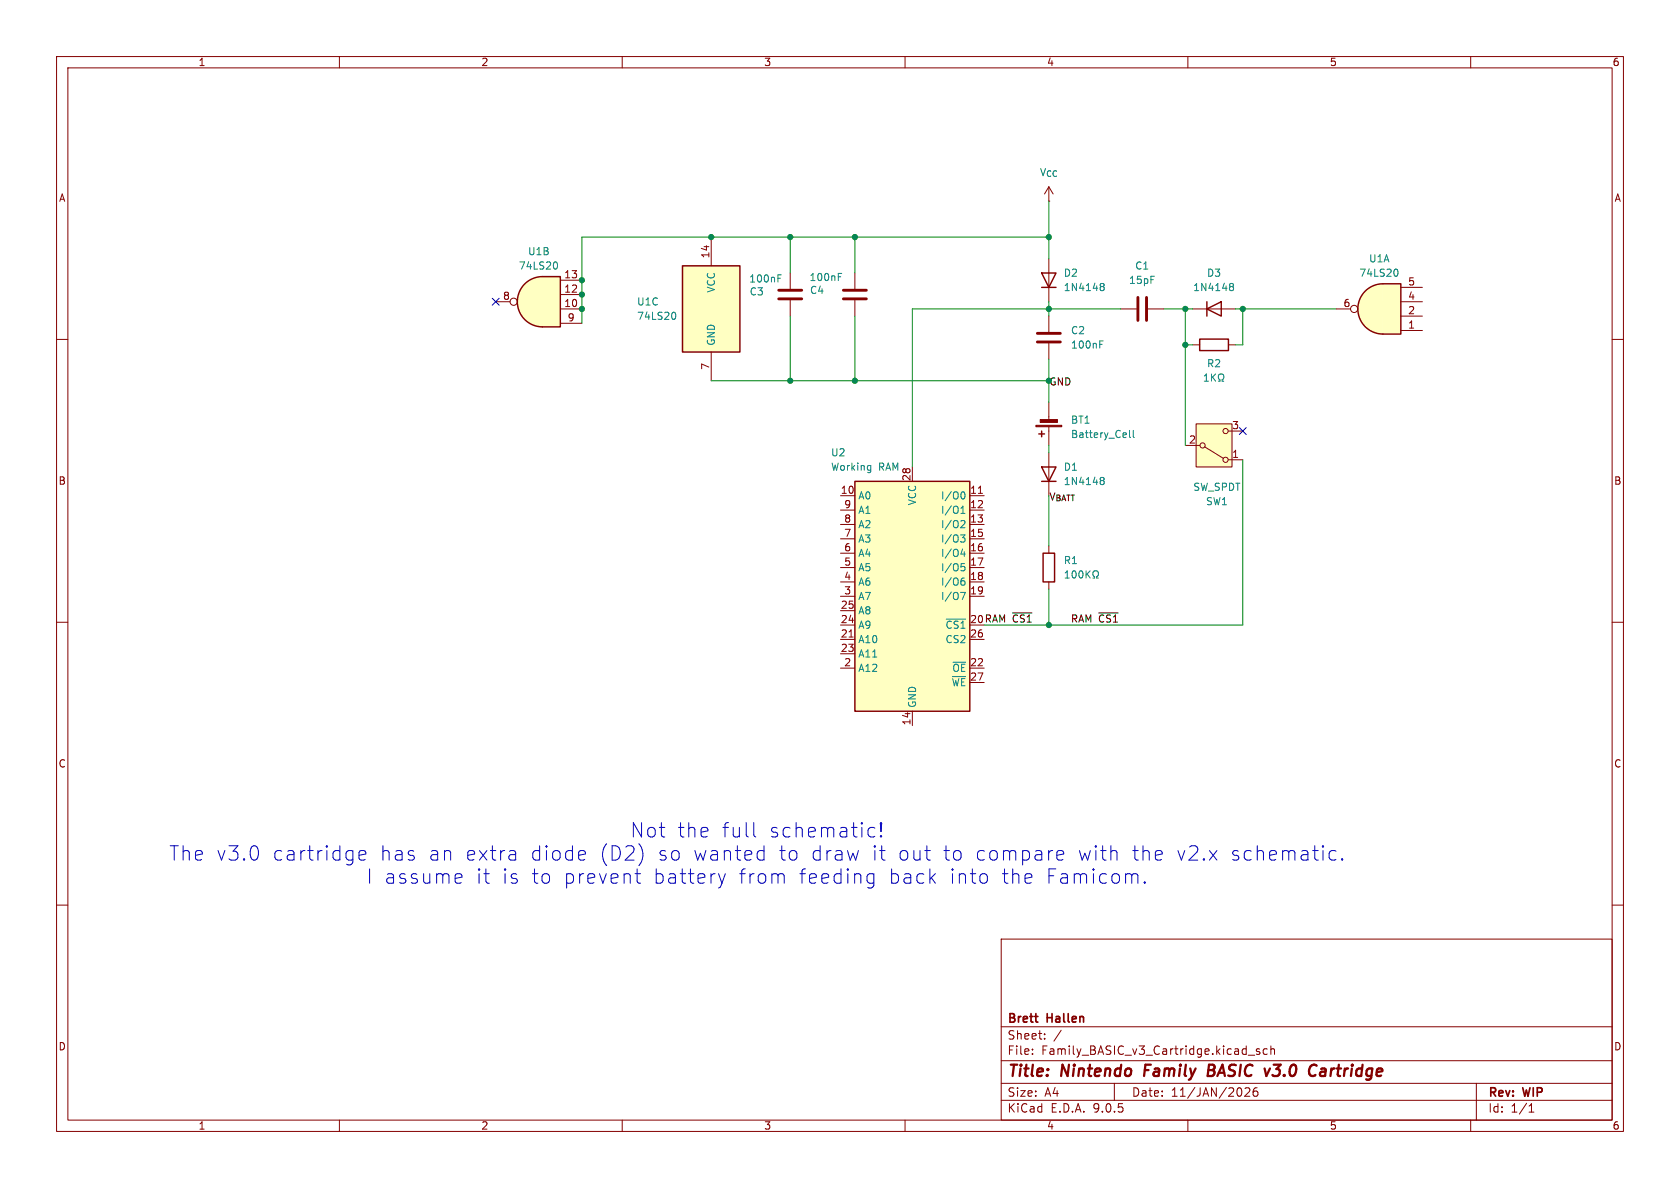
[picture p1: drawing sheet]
(kicad_sch
 (version 20250114)
 (generator "eeschema")
 (generator_version "9.0")
 (paper "A4")
 (title_block
  (title "Nintendo Family BASIC v3.0 Cartridge")
  (date "11/JAN/2026")
  (rev "WIP")
  (company "Brett Hallen"))
 (lib_symbols
  (symbol "74xx:74LS20"
   (pin_names
    (offset 1.016)) (exclude_from_sim no) (in_bom yes) (on_board yes)
   (property "Reference" "U" (at 0 1.27 0) (effects (font (size 1.27 1.27))))
   (property "Value" "74LS20" (at 0 -1.27 0) (effects (font (size 1.27 1.27))))
   (property "Footprint" "" (at 0 0 0) (effects (font (size 1.27 1.27)) (hide yes)))
   (property "Datasheet" "http://www.ti.com/lit/gpn/sn74LS20" (at 0 0 0) (effects (font (size 1.27 1.27)) (hide yes)))
   (property "Description" "Dual 4-input NAND" (at 0 0 0) (effects (font (size 1.27 1.27)) (hide yes)))
   (property "ki_locked" "" (at 0 0 0) (effects (font (size 1.27 1.27))))
   (symbol "74LS20_1_1"
    (arc (start -0.635 4.445) (mid 3.7907 0) (end -0.635 -4.445) (stroke (width 0.254) (type default)) (fill (type background)))
    (polyline (pts (xy -0.635 4.445) (xy -3.81 4.445) (xy -3.81 -4.445) (xy -0.635 -4.445)) (stroke (width 0.254) (type default)) (fill (type background)))
    (pin input line (at -7.62 3.81 0) (length 3.81) (name "~" (effects (font (size 1.27 1.27)))) (number "1" (effects (font (size 1.27 1.27)))))
    (pin input line (at -7.62 1.27 0) (length 3.81) (name "~" (effects (font (size 1.27 1.27)))) (number "2" (effects (font (size 1.27 1.27)))))
    (pin input line (at -7.62 -1.27 0) (length 3.81) (name "~" (effects (font (size 1.27 1.27)))) (number "4" (effects (font (size 1.27 1.27)))))
    (pin input line (at -7.62 -3.81 0) (length 3.81) (name "~" (effects (font (size 1.27 1.27)))) (number "5" (effects (font (size 1.27 1.27)))))
    (pin output inverted (at 7.62 0 180) (length 3.81) (name "~" (effects (font (size 1.27 1.27)))) (number "6" (effects (font (size 1.27 1.27))))))
   (symbol "74LS20_1_2"
    (arc (start -3.81 4.445) (mid -2.5908 0) (end -3.81 -4.445) (stroke (width 0.254) (type default)) (fill (type none)))
    (polyline (pts (xy -3.81 4.445) (xy -0.635 4.445)) (stroke (width 0.254) (type default)) (fill (type background)))
    (polyline (pts (xy -3.81 -4.445) (xy -0.635 -4.445)) (stroke (width 0.254) (type default)) (fill (type background)))
    (arc (start -0.6096 4.445) (mid 2.2198 2.8385) (end 3.81 0) (stroke (width 0.254) (type default)) (fill (type background)))
    (arc (start 3.81 0) (mid 2.224 -2.8428) (end -0.6096 -4.445) (stroke (width 0.254) (type default)) (fill (type background)))
    (polyline (pts (xy -0.635 4.445) (xy -3.81 4.445) (xy -3.81 4.445) (xy -3.6322 4.0894) (xy -3.0988 2.921) (xy -2.7686 1.6764) (xy -2.6162 0.4318) (xy -2.6416 -0.8636) (xy -2.8702 -2.1082) (xy -3.2512 -3.3274) (xy -3.81 -4.445) (xy -3.81 -4.445) (xy -0.635 -4.445)) (stroke (width -25.4) (type default)) (fill (type background)))
    (pin input inverted (at -7.62 3.81 0) (length 3.81) (name "~" (effects (font (size 1.27 1.27)))) (number "1" (effects (font (size 1.27 1.27)))))
    (pin input inverted (at -7.62 1.27 0) (length 4.826) (name "~" (effects (font (size 1.27 1.27)))) (number "2" (effects (font (size 1.27 1.27)))))
    (pin input inverted (at -7.62 -1.27 0) (length 4.826) (name "~" (effects (font (size 1.27 1.27)))) (number "4" (effects (font (size 1.27 1.27)))))
    (pin input inverted (at -7.62 -3.81 0) (length 3.81) (name "~" (effects (font (size 1.27 1.27)))) (number "5" (effects (font (size 1.27 1.27)))))
    (pin output line (at 7.62 0 180) (length 3.81) (name "~" (effects (font (size 1.27 1.27)))) (number "6" (effects (font (size 1.27 1.27))))))
   (symbol "74LS20_2_1"
    (arc (start -0.635 4.445) (mid 3.7907 0) (end -0.635 -4.445) (stroke (width 0.254) (type default)) (fill (type background)))
    (polyline (pts (xy -0.635 4.445) (xy -3.81 4.445) (xy -3.81 -4.445) (xy -0.635 -4.445)) (stroke (width 0.254) (type default)) (fill (type background)))
    (pin input line (at -7.62 3.81 0) (length 3.81) (name "~" (effects (font (size 1.27 1.27)))) (number "9" (effects (font (size 1.27 1.27)))))
    (pin input line (at -7.62 1.27 0) (length 3.81) (name "~" (effects (font (size 1.27 1.27)))) (number "10" (effects (font (size 1.27 1.27)))))
    (pin input line (at -7.62 -1.27 0) (length 3.81) (name "~" (effects (font (size 1.27 1.27)))) (number "12" (effects (font (size 1.27 1.27)))))
    (pin input line (at -7.62 -3.81 0) (length 3.81) (name "~" (effects (font (size 1.27 1.27)))) (number "13" (effects (font (size 1.27 1.27)))))
    (pin output inverted (at 7.62 0 180) (length 3.81) (name "~" (effects (font (size 1.27 1.27)))) (number "8" (effects (font (size 1.27 1.27))))))
   (symbol "74LS20_2_2"
    (arc (start -3.81 4.445) (mid -2.5908 0) (end -3.81 -4.445) (stroke (width 0.254) (type default)) (fill (type none)))
    (polyline (pts (xy -3.81 4.445) (xy -0.635 4.445)) (stroke (width 0.254) (type default)) (fill (type background)))
    (polyline (pts (xy -3.81 -4.445) (xy -0.635 -4.445)) (stroke (width 0.254) (type default)) (fill (type background)))
    (arc (start -0.6096 4.445) (mid 2.2198 2.8385) (end 3.81 0) (stroke (width 0.254) (type default)) (fill (type background)))
    (arc (start 3.81 0) (mid 2.224 -2.8428) (end -0.6096 -4.445) (stroke (width 0.254) (type default)) (fill (type background)))
    (polyline (pts (xy -0.635 4.445) (xy -3.81 4.445) (xy -3.81 4.445) (xy -3.6322 4.0894) (xy -3.0988 2.921) (xy -2.7686 1.6764) (xy -2.6162 0.4318) (xy -2.6416 -0.8636) (xy -2.8702 -2.1082) (xy -3.2512 -3.3274) (xy -3.81 -4.445) (xy -3.81 -4.445) (xy -0.635 -4.445)) (stroke (width -25.4) (type default)) (fill (type background)))
    (pin input inverted (at -7.62 3.81 0) (length 3.81) (name "~" (effects (font (size 1.27 1.27)))) (number "9" (effects (font (size 1.27 1.27)))))
    (pin input inverted (at -7.62 1.27 0) (length 4.826) (name "~" (effects (font (size 1.27 1.27)))) (number "10" (effects (font (size 1.27 1.27)))))
    (pin input inverted (at -7.62 -1.27 0) (length 4.826) (name "~" (effects (font (size 1.27 1.27)))) (number "12" (effects (font (size 1.27 1.27)))))
    (pin input inverted (at -7.62 -3.81 0) (length 3.81) (name "~" (effects (font (size 1.27 1.27)))) (number "13" (effects (font (size 1.27 1.27)))))
    (pin output line (at 7.62 0 180) (length 3.81) (name "~" (effects (font (size 1.27 1.27)))) (number "8" (effects (font (size 1.27 1.27))))))
   (symbol "74LS20_3_0"
    (pin power_in line (at 0 12.7 270) (length 5.08) (name "VCC" (effects (font (size 1.27 1.27)))) (number "14" (effects (font (size 1.27 1.27)))))
    (pin power_in line (at 0 -12.7 90) (length 5.08) (name "GND" (effects (font (size 1.27 1.27)))) (number "7" (effects (font (size 1.27 1.27))))))
   (symbol "74LS20_3_1"
    (rectangle (start -5.08 7.62) (end 5.08 -7.62) (stroke (width 0.254) (type default)) (fill (type background))))
   (embedded_fonts no))
  (symbol "Device:Battery_Cell"
   (pin_numbers (hide yes))
   (pin_names
    (offset 0) (hide yes)) (exclude_from_sim no) (in_bom yes) (on_board yes)
   (property "Reference" "BT" (at 2.54 2.54 0) (effects (font (size 1.27 1.27)) (justify left)))
   (property "Value" "Battery_Cell" (at 2.54 0 0) (effects (font (size 1.27 1.27)) (justify left)))
   (property "Footprint" "" (at 0 1.524 90) (effects (font (size 1.27 1.27)) (hide yes)))
   (property "Datasheet" "~" (at 0 1.524 90) (effects (font (size 1.27 1.27)) (hide yes)))
   (property "Description" "Single-cell battery" (at 0 0 0) (effects (font (size 1.27 1.27)) (hide yes)))
   (symbol "Battery_Cell_0_1"
    (rectangle (start -2.286 1.778) (end 2.286 1.524) (stroke (width 0) (type default)) (fill (type outline)))
    (rectangle (start -1.524 1.016) (end 1.524 0.508) (stroke (width 0) (type default)) (fill (type outline)))
    (polyline (pts (xy 0 1.778) (xy 0 2.54)) (stroke (width 0) (type default)) (fill (type none)))
    (polyline (pts (xy 0 0.762) (xy 0 0)) (stroke (width 0) (type default)) (fill (type none)))
    (polyline (pts (xy 0.762 3.048) (xy 1.778 3.048)) (stroke (width 0.254) (type default)) (fill (type none)))
    (polyline (pts (xy 1.27 3.556) (xy 1.27 2.54)) (stroke (width 0.254) (type default)) (fill (type none))))
   (symbol "Battery_Cell_1_1"
    (pin passive line (at 0 5.08 270) (length 2.54) (name "+" (effects (font (size 1.27 1.27)))) (number "1" (effects (font (size 1.27 1.27)))))
    (pin passive line (at 0 -2.54 90) (length 2.54) (name "-" (effects (font (size 1.27 1.27)))) (number "2" (effects (font (size 1.27 1.27))))))
   (embedded_fonts no))
  (symbol "Device:C"
   (pin_numbers (hide yes))
   (pin_names
    (offset 0.254)) (exclude_from_sim no) (in_bom yes) (on_board yes)
   (property "Reference" "C" (at 0.635 2.54 0) (effects (font (size 1.27 1.27)) (justify left)))
   (property "Value" "C" (at 0.635 -2.54 0) (effects (font (size 1.27 1.27)) (justify left)))
   (property "Footprint" "" (at 0.9652 -3.81 0) (effects (font (size 1.27 1.27)) (hide yes)))
   (property "Datasheet" "~" (at 0 0 0) (effects (font (size 1.27 1.27)) (hide yes)))
   (property "Description" "Unpolarized capacitor" (at 0 0 0) (effects (font (size 1.27 1.27)) (hide yes)))
   (symbol "C_0_1"
    (polyline (pts (xy -2.032 0.762) (xy 2.032 0.762)) (stroke (width 0.508) (type default)) (fill (type none)))
    (polyline (pts (xy -2.032 -0.762) (xy 2.032 -0.762)) (stroke (width 0.508) (type default)) (fill (type none))))
   (symbol "C_1_1"
    (pin passive line (at 0 3.81 270) (length 2.794) (name "~" (effects (font (size 1.27 1.27)))) (number "1" (effects (font (size 1.27 1.27)))))
    (pin passive line (at 0 -3.81 90) (length 2.794) (name "~" (effects (font (size 1.27 1.27)))) (number "2" (effects (font (size 1.27 1.27))))))
   (embedded_fonts no))
  (symbol "Device:D"
   (pin_numbers (hide yes))
   (pin_names
    (offset 1.016) (hide yes)) (exclude_from_sim no) (in_bom yes) (on_board yes)
   (property "Reference" "D" (at 0 2.54 0) (effects (font (size 1.27 1.27))))
   (property "Value" "D" (at 0 -2.54 0) (effects (font (size 1.27 1.27))))
   (property "Footprint" "" (at 0 0 0) (effects (font (size 1.27 1.27)) (hide yes)))
   (property "Datasheet" "~" (at 0 0 0) (effects (font (size 1.27 1.27)) (hide yes)))
   (property "Description" "Diode" (at 0 0 0) (effects (font (size 1.27 1.27)) (hide yes)))
   (property "Sim.Device" "D" (at 0 0 0) (effects (font (size 1.27 1.27)) (hide yes)))
   (property "Sim.Pins" "1=K 2=A" (at 0 0 0) (effects (font (size 1.27 1.27)) (hide yes)))
   (symbol "D_0_1"
    (polyline (pts (xy -1.27 1.27) (xy -1.27 -1.27)) (stroke (width 0.254) (type default)) (fill (type none)))
    (polyline (pts (xy 1.27 1.27) (xy 1.27 -1.27) (xy -1.27 0) (xy 1.27 1.27)) (stroke (width 0.254) (type default)) (fill (type none)))
    (polyline (pts (xy 1.27 0) (xy -1.27 0)) (stroke (width 0) (type default)) (fill (type none))))
   (symbol "D_1_1"
    (pin passive line (at -3.81 0 0) (length 2.54) (name "K" (effects (font (size 1.27 1.27)))) (number "1" (effects (font (size 1.27 1.27)))))
    (pin passive line (at 3.81 0 180) (length 2.54) (name "A" (effects (font (size 1.27 1.27)))) (number "2" (effects (font (size 1.27 1.27))))))
   (embedded_fonts no))
  (symbol "Device:R"
   (pin_numbers (hide yes))
   (pin_names
    (offset 0)) (exclude_from_sim no) (in_bom yes) (on_board yes)
   (property "Reference" "R" (at 2.032 0 90) (effects (font (size 1.27 1.27))))
   (property "Value" "R" (at 0 0 90) (effects (font (size 1.27 1.27))))
   (property "Footprint" "" (at -1.778 0 90) (effects (font (size 1.27 1.27)) (hide yes)))
   (property "Datasheet" "~" (at 0 0 0) (effects (font (size 1.27 1.27)) (hide yes)))
   (property "Description" "Resistor" (at 0 0 0) (effects (font (size 1.27 1.27)) (hide yes)))
   (symbol "R_0_1"
    (rectangle (start -1.016 -2.54) (end 1.016 2.54) (stroke (width 0.254) (type default)) (fill (type none))))
   (symbol "R_1_1"
    (pin passive line (at 0 3.81 270) (length 1.27) (name "~" (effects (font (size 1.27 1.27)))) (number "1" (effects (font (size 1.27 1.27)))))
    (pin passive line (at 0 -3.81 90) (length 1.27) (name "~" (effects (font (size 1.27 1.27)))) (number "2" (effects (font (size 1.27 1.27))))))
   (embedded_fonts no))
  (symbol "Memory_RAM:HY6264AxP" (exclude_from_sim no) (in_bom yes) (on_board yes)
   (property "Reference" "U" (at -10.16 20.955 0) (effects (font (size 1.27 1.27)) (justify left bottom)))
   (property "Value" "HY6264AxP" (at 2.54 20.955 0) (effects (font (size 1.27 1.27)) (justify left bottom)))
   (property "Footprint" "Package_DIP:DIP-28_W15.24mm" (at 0 -2.54 0) (effects (font (size 1.27 1.27)) (hide yes)))
   (property "Datasheet" "https://www.farnell.com/datasheets/2159.pdf" (at 0 -2.54 0) (effects (font (size 1.27 1.27)) (hide yes)))
   (property "Description" "Not in Production, 8Kx8 bit Static RAM, 70/85/100/120/150ns, DIP-28" (at 0 0 0) (effects (font (size 1.27 1.27)) (hide yes)))
   (symbol "HY6264AxP_0_0"
    (pin power_in line (at 0 22.86 270) (length 2.54) (name "VCC" (effects (font (size 1.27 1.27)))) (number "28" (effects (font (size 1.27 1.27)))))
    (pin power_in line (at 0 -22.86 90) (length 2.54) (name "GND" (effects (font (size 1.27 1.27)))) (number "14" (effects (font (size 1.27 1.27))))))
   (symbol "HY6264AxP_0_1"
    (rectangle (start -10.16 20.32) (end 10.16 -20.32) (stroke (width 0.254) (type default)) (fill (type background))))
   (symbol "HY6264AxP_1_1"
    (pin input line (at -12.7 17.78 0) (length 2.54) (name "A0" (effects (font (size 1.27 1.27)))) (number "10" (effects (font (size 1.27 1.27)))))
    (pin input line (at -12.7 15.24 0) (length 2.54) (name "A1" (effects (font (size 1.27 1.27)))) (number "9" (effects (font (size 1.27 1.27)))))
    (pin input line (at -12.7 12.7 0) (length 2.54) (name "A2" (effects (font (size 1.27 1.27)))) (number "8" (effects (font (size 1.27 1.27)))))
    (pin input line (at -12.7 10.16 0) (length 2.54) (name "A3" (effects (font (size 1.27 1.27)))) (number "7" (effects (font (size 1.27 1.27)))))
    (pin input line (at -12.7 7.62 0) (length 2.54) (name "A4" (effects (font (size 1.27 1.27)))) (number "6" (effects (font (size 1.27 1.27)))))
    (pin input line (at -12.7 5.08 0) (length 2.54) (name "A5" (effects (font (size 1.27 1.27)))) (number "5" (effects (font (size 1.27 1.27)))))
    (pin input line (at -12.7 2.54 0) (length 2.54) (name "A6" (effects (font (size 1.27 1.27)))) (number "4" (effects (font (size 1.27 1.27)))))
    (pin input line (at -12.7 0 0) (length 2.54) (name "A7" (effects (font (size 1.27 1.27)))) (number "3" (effects (font (size 1.27 1.27)))))
    (pin input line (at -12.7 -2.54 0) (length 2.54) (name "A8" (effects (font (size 1.27 1.27)))) (number "25" (effects (font (size 1.27 1.27)))))
    (pin input line (at -12.7 -5.08 0) (length 2.54) (name "A9" (effects (font (size 1.27 1.27)))) (number "24" (effects (font (size 1.27 1.27)))))
    (pin input line (at -12.7 -7.62 0) (length 2.54) (name "A10" (effects (font (size 1.27 1.27)))) (number "21" (effects (font (size 1.27 1.27)))))
    (pin input line (at -12.7 -10.16 0) (length 2.54) (name "A11" (effects (font (size 1.27 1.27)))) (number "23" (effects (font (size 1.27 1.27)))))
    (pin input line (at -12.7 -12.7 0) (length 2.54) (name "A12" (effects (font (size 1.27 1.27)))) (number "2" (effects (font (size 1.27 1.27)))))
    (pin no_connect line (at 0 0 0) (length 2.54) (hide yes) (name "NC" (effects (font (size 1.27 1.27)))) (number "1" (effects (font (size 1.27 1.27)))))
    (pin tri_state line (at 12.7 17.78 180) (length 2.54) (name "I/O0" (effects (font (size 1.27 1.27)))) (number "11" (effects (font (size 1.27 1.27)))))
    (pin tri_state line (at 12.7 15.24 180) (length 2.54) (name "I/O1" (effects (font (size 1.27 1.27)))) (number "12" (effects (font (size 1.27 1.27)))))
    (pin tri_state line (at 12.7 12.7 180) (length 2.54) (name "I/O2" (effects (font (size 1.27 1.27)))) (number "13" (effects (font (size 1.27 1.27)))))
    (pin tri_state line (at 12.7 10.16 180) (length 2.54) (name "I/O3" (effects (font (size 1.27 1.27)))) (number "15" (effects (font (size 1.27 1.27)))))
    (pin tri_state line (at 12.7 7.62 180) (length 2.54) (name "I/O4" (effects (font (size 1.27 1.27)))) (number "16" (effects (font (size 1.27 1.27)))))
    (pin tri_state line (at 12.7 5.08 180) (length 2.54) (name "I/O5" (effects (font (size 1.27 1.27)))) (number "17" (effects (font (size 1.27 1.27)))))
    (pin tri_state line (at 12.7 2.54 180) (length 2.54) (name "I/O6" (effects (font (size 1.27 1.27)))) (number "18" (effects (font (size 1.27 1.27)))))
    (pin tri_state line (at 12.7 0 180) (length 2.54) (name "I/O7" (effects (font (size 1.27 1.27)))) (number "19" (effects (font (size 1.27 1.27)))))
    (pin input line (at 12.7 -5.08 180) (length 2.54) (name "~{CS1}" (effects (font (size 1.27 1.27)))) (number "20" (effects (font (size 1.27 1.27)))))
    (pin input line (at 12.7 -7.62 180) (length 2.54) (name "CS2" (effects (font (size 1.27 1.27)))) (number "26" (effects (font (size 1.27 1.27)))))
    (pin input line (at 12.7 -12.7 180) (length 2.54) (name "~{OE}" (effects (font (size 1.27 1.27)))) (number "22" (effects (font (size 1.27 1.27)))))
    (pin input line (at 12.7 -15.24 180) (length 2.54) (name "~{WE}" (effects (font (size 1.27 1.27)))) (number "27" (effects (font (size 1.27 1.27))))))
   (embedded_fonts no))
  (symbol "Switch:SW_SPDT"
   (pin_names
    (offset 0) (hide yes)) (exclude_from_sim no) (in_bom yes) (on_board yes)
   (property "Reference" "SW" (at 0 5.08 0) (effects (font (size 1.27 1.27))))
   (property "Value" "SW_SPDT" (at 0 -5.08 0) (effects (font (size 1.27 1.27))))
   (property "Footprint" "" (at 0 0 0) (effects (font (size 1.27 1.27)) (hide yes)))
   (property "Datasheet" "~" (at 0 -7.62 0) (effects (font (size 1.27 1.27)) (hide yes)))
   (property "Description" "Switch, single pole double throw" (at 0 0 0) (effects (font (size 1.27 1.27)) (hide yes)))
   (symbol "SW_SPDT_0_1"
    (circle (center -2.032 0) (radius 0.4572) (stroke (width 0) (type default)) (fill (type none)))
    (polyline (pts (xy -1.651 0.254) (xy 1.651 2.286)) (stroke (width 0) (type default)) (fill (type none)))
    (circle (center 2.032 2.54) (radius 0.4572) (stroke (width 0) (type default)) (fill (type none)))
    (circle (center 2.032 -2.54) (radius 0.4572) (stroke (width 0) (type default)) (fill (type none))))
   (symbol "SW_SPDT_1_1"
    (rectangle (start -3.175 3.81) (end 3.175 -3.81) (stroke (width 0) (type default)) (fill (type background)))
    (pin passive line (at -5.08 0 0) (length 2.54) (name "B" (effects (font (size 1.27 1.27)))) (number "2" (effects (font (size 1.27 1.27)))))
    (pin passive line (at 5.08 2.54 180) (length 2.54) (name "A" (effects (font (size 1.27 1.27)))) (number "1" (effects (font (size 1.27 1.27)))))
    (pin passive line (at 5.08 -2.54 180) (length 2.54) (name "C" (effects (font (size 1.27 1.27)))) (number "3" (effects (font (size 1.27 1.27))))))
   (embedded_fonts no))
  (symbol "power:VCC"
   (power)
   (pin_numbers (hide yes))
   (pin_names
    (offset 0) (hide yes)) (exclude_from_sim no) (in_bom yes) (on_board yes)
   (property "Reference" "#PWR" (at 0 -3.81 0) (effects (font (size 1.27 1.27)) (hide yes)))
   (property "Value" "VCC" (at 0 3.556 0) (effects (font (size 1.27 1.27))))
   (property "Footprint" "" (at 0 0 0) (effects (font (size 1.27 1.27)) (hide yes)))
   (property "Datasheet" "" (at 0 0 0) (effects (font (size 1.27 1.27)) (hide yes)))
   (property "Description" "Power symbol creates a global label with name \"VCC\"" (at 0 0 0) (effects (font (size 1.27 1.27)) (hide yes)))
   (symbol "VCC_0_1"
    (polyline (pts (xy -0.762 1.27) (xy 0 2.54)) (stroke (width 0) (type default)) (fill (type none)))
    (polyline (pts (xy 0 2.54) (xy 0.762 1.27)) (stroke (width 0) (type default)) (fill (type none)))
    (polyline (pts (xy 0 0) (xy 0 2.54)) (stroke (width 0) (type default)) (fill (type none))))
   (symbol "VCC_1_1"
    (pin power_in line (at 0 0 90) (length 0) (name "~" (effects (font (size 1.27 1.27)))) (number "1" (effects (font (size 1.27 1.27))))))
   (embedded_fonts no)))
 (text "Not the full schematic!\nThe v3.0 cartridge has an extra diode (D2) so wanted to draw it out to compare with the v2.x schematic.\nI assume it is to prevent battery from feeding back into the Famicom."
  (exclude_from_sim no)
  (at 133.858 151.13 0)
  (effects (font (size 2.54 2.54))))
 (junction
  (at 102.87 49.53)
  (diameter 0)
  (color 0 0 0 0))
 (junction
  (at 185.42 41.91)
  (diameter 0)
  (color 0 0 0 0))
 (junction
  (at 185.42 67.31)
  (diameter 0)
  (color 0 0 0 0))
 (junction
  (at 139.7 67.31)
  (diameter 0)
  (color 0 0 0 0))
 (junction
  (at 209.55 60.96)
  (diameter 0)
  (color 0 0 0 0))
 (junction
  (at 185.42 110.49)
  (diameter 0)
  (color 0 0 0 0))
 (junction
  (at 209.55 54.61)
  (diameter 0)
  (color 0 0 0 0))
 (junction
  (at 151.13 67.31)
  (diameter 0)
  (color 0 0 0 0))
 (junction
  (at 151.13 41.91)
  (diameter 0)
  (color 0 0 0 0))
 (junction
  (at 102.87 52.07)
  (diameter 0)
  (color 0 0 0 0))
 (junction
  (at 125.73 41.91)
  (diameter 0)
  (color 0 0 0 0))
 (junction
  (at 139.7 41.91)
  (diameter 0)
  (color 0 0 0 0))
 (junction
  (at 102.87 54.61)
  (diameter 0)
  (color 0 0 0 0))
 (junction
  (at 219.71 54.61)
  (diameter 0)
  (color 0 0 0 0))
 (junction
  (at 185.42 54.61)
  (diameter 0)
  (color 0 0 0 0))
 (no_connect
  (at 87.63 53.34))
 (no_connect
  (at 219.71 76.2))
 (wire
  (pts (xy 125.73 41.91) (xy 139.7 41.91))
  (stroke (width 0) (type default)))
 (wire
  (pts (xy 209.55 54.61) (xy 205.74 54.61))
  (stroke (width 0) (type default)))
 (wire
  (pts (xy 185.42 41.91) (xy 185.42 45.72))
  (stroke (width 0) (type default)))
 (wire
  (pts (xy 185.42 104.14) (xy 185.42 110.49))
  (stroke (width 0) (type default)))
 (wire
  (pts (xy 185.42 67.31) (xy 185.42 71.12))
  (stroke (width 0) (type default)))
 (wire
  (pts (xy 219.71 54.61) (xy 218.44 54.61))
  (stroke (width 0) (type default)))
 (wire
  (pts (xy 125.73 67.31) (xy 139.7 67.31))
  (stroke (width 0) (type default)))
 (wire
  (pts (xy 151.13 48.26) (xy 151.13 41.91))
  (stroke (width 0) (type default)))
 (wire
  (pts (xy 185.42 110.49) (xy 219.71 110.49))
  (stroke (width 0) (type default)))
 (wire
  (pts (xy 102.87 52.07) (xy 102.87 49.53))
  (stroke (width 0) (type default)))
 (wire
  (pts (xy 102.87 54.61) (xy 102.87 52.07))
  (stroke (width 0) (type default)))
 (wire
  (pts (xy 218.44 60.96) (xy 219.71 60.96))
  (stroke (width 0) (type default)))
 (wire
  (pts (xy 185.42 54.61) (xy 185.42 53.34))
  (stroke (width 0) (type default)))
 (wire
  (pts (xy 161.29 54.61) (xy 185.42 54.61))
  (stroke (width 0) (type default)))
 (wire
  (pts (xy 236.22 54.61) (xy 219.71 54.61))
  (stroke (width 0) (type default)))
 (wire
  (pts (xy 102.87 57.15) (xy 102.87 54.61))
  (stroke (width 0) (type default)))
 (wire
  (pts (xy 198.12 54.61) (xy 185.42 54.61))
  (stroke (width 0) (type default)))
 (wire
  (pts (xy 185.42 87.63) (xy 185.42 96.52))
  (stroke (width 0) (type default)))
 (wire
  (pts (xy 185.42 80.01) (xy 185.42 78.74))
  (stroke (width 0) (type default)))
 (wire
  (pts (xy 209.55 60.96) (xy 209.55 78.74))
  (stroke (width 0) (type default)))
 (wire
  (pts (xy 139.7 48.26) (xy 139.7 41.91))
  (stroke (width 0) (type default)))
 (wire
  (pts (xy 185.42 35.56) (xy 185.42 41.91))
  (stroke (width 0) (type default)))
 (wire
  (pts (xy 219.71 60.96) (xy 219.71 54.61))
  (stroke (width 0) (type default)))
 (wire
  (pts (xy 151.13 41.91) (xy 185.42 41.91))
  (stroke (width 0) (type default)))
 (wire
  (pts (xy 185.42 63.5) (xy 185.42 67.31))
  (stroke (width 0) (type default)))
 (wire
  (pts (xy 102.87 49.53) (xy 102.87 41.91))
  (stroke (width 0) (type default)))
 (wire
  (pts (xy 139.7 41.91) (xy 151.13 41.91))
  (stroke (width 0) (type default)))
 (wire
  (pts (xy 151.13 67.31) (xy 185.42 67.31))
  (stroke (width 0) (type default)))
 (wire
  (pts (xy 161.29 82.55) (xy 161.29 54.61))
  (stroke (width 0) (type default)))
 (wire
  (pts (xy 173.99 110.49) (xy 185.42 110.49))
  (stroke (width 0) (type default)))
 (wire
  (pts (xy 139.7 55.88) (xy 139.7 67.31))
  (stroke (width 0) (type default)))
 (wire
  (pts (xy 210.82 60.96) (xy 209.55 60.96))
  (stroke (width 0) (type default)))
 (wire
  (pts (xy 210.82 54.61) (xy 209.55 54.61))
  (stroke (width 0) (type default)))
 (wire
  (pts (xy 185.42 55.88) (xy 185.42 54.61))
  (stroke (width 0) (type default)))
 (wire
  (pts (xy 102.87 41.91) (xy 125.73 41.91))
  (stroke (width 0) (type default)))
 (wire
  (pts (xy 139.7 67.31) (xy 151.13 67.31))
  (stroke (width 0) (type default)))
 (wire
  (pts (xy 219.71 110.49) (xy 219.71 81.28))
  (stroke (width 0) (type default)))
 (wire
  (pts (xy 151.13 55.88) (xy 151.13 67.31))
  (stroke (width 0) (type default)))
 (wire
  (pts (xy 209.55 60.96) (xy 209.55 54.61))
  (stroke (width 0) (type default)))
 (label "RAM ~{CS1}"
  (at 189.23 110.49 0)
  (effects (font (size 1.27 1.27)) (justify left bottom)))
 (label "RAM ~{CS1}"
  (at 173.99 110.49 0)
  (effects (font (size 1.27 1.27)) (justify left bottom)))
 (label "GND"
  (at 185.42 68.58 0)
  (effects (font (size 1.27 1.27)) (justify left bottom)))
 (label "V_{BATT}"
  (at 185.42 88.9 0)
  (effects (font (size 1.27 1.27)) (justify left bottom)))
 (symbol
  (lib_id "Device:R")
  (at 214.63 60.96 90)
  (unit 1)
  (exclude_from_sim no)
  (in_bom yes)
  (on_board yes)
  (dnp no)
  (property "Reference" "R2" (at 214.63 64.262 90) (effects (font (size 1.27 1.27))))
  (property "Value" "1KΩ" (at 214.63 66.802 90) (effects (font (size 1.27 1.27))))
  (property "Footprint" "" (at 214.63 62.738 90) (effects (font (size 1.27 1.27)) (hide yes)))
  (property "Datasheet" "~" (at 214.63 60.96 0) (effects (font (size 1.27 1.27)) (hide yes)))
  (property "Description" "Resistor" (at 214.63 60.96 0) (effects (font (size 1.27 1.27)) (hide yes)))
  (pin "2")
  (pin "1"))
 (symbol
  (lib_id "Device:C")
  (at 151.13 52.07 180)
  (unit 1)
  (exclude_from_sim no)
  (in_bom yes)
  (on_board yes)
  (dnp no)
  (property "Reference" "C4" (at 145.796 51.308 0) (effects (font (size 1.27 1.27)) (justify left)))
  (property "Value" "100nF" (at 149.098 49.022 0) (effects (font (size 1.27 1.27)) (justify left)))
  (property "Footprint" "" (at 150.1648 48.26 0) (effects (font (size 1.27 1.27)) (hide yes)))
  (property "Datasheet" "~" (at 151.13 52.07 0) (effects (font (size 1.27 1.27)) (hide yes)))
  (property "Description" "Unpolarized capacitor" (at 151.13 52.07 0) (effects (font (size 1.27 1.27)) (hide yes)))
  (pin "2")
  (pin "1"))
 (symbol
  (lib_id "Memory_RAM:HY6264AxP")
  (at 161.29 105.41 0)
  (unit 1)
  (exclude_from_sim no)
  (in_bom yes)
  (on_board yes)
  (dnp no)
  (property "Reference" "U2" (at 146.812 80.01 0) (effects (font (size 1.27 1.27)) (justify left)))
  (property "Value" "Working RAM" (at 146.812 82.55 0) (effects (font (size 1.27 1.27)) (justify left)))
  (property "Footprint" "Package_DIP:DIP-28_W15.24mm" (at 161.29 107.95 0) (effects (font (size 1.27 1.27)) (hide yes)))
  (property "Datasheet" "https://www.farnell.com/datasheets/2159.pdf" (at 161.29 107.95 0) (effects (font (size 1.27 1.27)) (hide yes)))
  (property "Description" "Not in Production, 8Kx8 bit Static RAM, 70/85/100/120/150ns, DIP-28" (at 161.29 105.41 0) (effects (font (size 1.27 1.27)) (hide yes)))
  (pin "4")
  (pin "3")
  (pin "25")
  (pin "24")
  (pin "21")
  (pin "23")
  (pin "17")
  (pin "16")
  (pin "15")
  (pin "13")
  (pin "12")
  (pin "11")
  (pin "1")
  (pin "2")
  (pin "28")
  (pin "14")
  (pin "10")
  (pin "9")
  (pin "8")
  (pin "7")
  (pin "6")
  (pin "5")
  (pin "22")
  (pin "26")
  (pin "19")
  (pin "18")
  (pin "20")
  (pin "27"))
 (symbol
  (lib_id "Device:D")
  (at 185.42 83.82 90)
  (unit 1)
  (exclude_from_sim no)
  (in_bom yes)
  (on_board yes)
  (dnp no)
  (fields_autoplaced yes)
  (property "Reference" "D1" (at 187.96 82.5499 90) (effects (font (size 1.27 1.27)) (justify right)))
  (property "Value" "1N4148" (at 187.96 85.0899 90) (effects (font (size 1.27 1.27)) (justify right)))
  (property "Footprint" "" (at 185.42 83.82 0) (effects (font (size 1.27 1.27)) (hide yes)))
  (property "Datasheet" "~" (at 185.42 83.82 0) (effects (font (size 1.27 1.27)) (hide yes)))
  (property "Description" "Diode" (at 185.42 83.82 0) (effects (font (size 1.27 1.27)) (hide yes)))
  (property "Sim.Device" "D" (at 185.42 83.82 0) (effects (font (size 1.27 1.27)) (hide yes)))
  (property "Sim.Pins" "1=K 2=A" (at 185.42 83.82 0) (effects (font (size 1.27 1.27)) (hide yes)))
  (pin "1")
  (pin "2"))
 (symbol
  (lib_id "Device:D")
  (at 185.42 49.53 90)
  (unit 1)
  (exclude_from_sim no)
  (in_bom yes)
  (on_board yes)
  (dnp no)
  (fields_autoplaced yes)
  (property "Reference" "D2" (at 187.96 48.2599 90) (effects (font (size 1.27 1.27)) (justify right)))
  (property "Value" "1N4148" (at 187.96 50.7999 90) (effects (font (size 1.27 1.27)) (justify right)))
  (property "Footprint" "" (at 185.42 49.53 0) (effects (font (size 1.27 1.27)) (hide yes)))
  (property "Datasheet" "~" (at 185.42 49.53 0) (effects (font (size 1.27 1.27)) (hide yes)))
  (property "Description" "Diode" (at 185.42 49.53 0) (effects (font (size 1.27 1.27)) (hide yes)))
  (property "Sim.Device" "D" (at 185.42 49.53 0) (effects (font (size 1.27 1.27)) (hide yes)))
  (property "Sim.Pins" "1=K 2=A" (at 185.42 49.53 0) (effects (font (size 1.27 1.27)) (hide yes)))
  (pin "1")
  (pin "2"))
 (symbol
  (lib_id "74xx:74LS20")
  (at 95.25 53.34 180)
  (unit 2)
  (exclude_from_sim no)
  (in_bom yes)
  (on_board yes)
  (dnp no)
  (fields_autoplaced yes)
  (property "Reference" "U1" (at 95.2596 44.45 0) (effects (font (size 1.27 1.27))))
  (property "Value" "74LS20" (at 95.2596 46.99 0) (effects (font (size 1.27 1.27))))
  (property "Footprint" "" (at 95.25 53.34 0) (effects (font (size 1.27 1.27)) (hide yes)))
  (property "Datasheet" "http://www.ti.com/lit/gpn/sn74LS20" (at 95.25 53.34 0) (effects (font (size 1.27 1.27)) (hide yes)))
  (property "Description" "Dual 4-input NAND" (at 95.25 53.34 0) (effects (font (size 1.27 1.27)) (hide yes)))
  (pin "13")
  (pin "8")
  (pin "10")
  (pin "12")
  (pin "9")
  (pin "6")
  (pin "1")
  (pin "5")
  (pin "2")
  (pin "4")
  (pin "7")
  (pin "14"))
 (symbol
  (lib_id "Device:D")
  (at 214.63 54.61 0)
  (unit 1)
  (exclude_from_sim no)
  (in_bom yes)
  (on_board yes)
  (dnp no)
  (fields_autoplaced yes)
  (property "Reference" "D3" (at 214.63 48.26 0) (effects (font (size 1.27 1.27))))
  (property "Value" "1N4148" (at 214.63 50.8 0) (effects (font (size 1.27 1.27))))
  (property "Footprint" "" (at 214.63 54.61 0) (effects (font (size 1.27 1.27)) (hide yes)))
  (property "Datasheet" "~" (at 214.63 54.61 0) (effects (font (size 1.27 1.27)) (hide yes)))
  (property "Description" "Diode" (at 214.63 54.61 0) (effects (font (size 1.27 1.27)) (hide yes)))
  (property "Sim.Device" "D" (at 214.63 54.61 0) (effects (font (size 1.27 1.27)) (hide yes)))
  (property "Sim.Pins" "1=K 2=A" (at 214.63 54.61 0) (effects (font (size 1.27 1.27)) (hide yes)))
  (pin "1")
  (pin "2"))
 (symbol
  (lib_id "74xx:74LS20")
  (at 243.84 54.61 180)
  (unit 1)
  (exclude_from_sim no)
  (in_bom yes)
  (on_board yes)
  (dnp no)
  (fields_autoplaced yes)
  (property "Reference" "U1" (at 243.8496 45.72 0) (effects (font (size 1.27 1.27))))
  (property "Value" "74LS20" (at 243.8496 48.26 0) (effects (font (size 1.27 1.27))))
  (property "Footprint" "" (at 243.84 54.61 0) (effects (font (size 1.27 1.27)) (hide yes)))
  (property "Datasheet" "http://www.ti.com/lit/gpn/sn74LS20" (at 243.84 54.61 0) (effects (font (size 1.27 1.27)) (hide yes)))
  (property "Description" "Dual 4-input NAND" (at 243.84 54.61 0) (effects (font (size 1.27 1.27)) (hide yes)))
  (pin "13")
  (pin "8")
  (pin "10")
  (pin "12")
  (pin "9")
  (pin "6")
  (pin "1")
  (pin "5")
  (pin "2")
  (pin "4")
  (pin "7")
  (pin "14"))
 (symbol
  (lib_id "Device:Battery_Cell")
  (at 185.42 73.66 180)
  (unit 1)
  (exclude_from_sim no)
  (in_bom yes)
  (on_board yes)
  (dnp no)
  (fields_autoplaced yes)
  (property "Reference" "BT1" (at 189.23 74.2314 0) (effects (font (size 1.27 1.27)) (justify right)))
  (property "Value" "Battery_Cell" (at 189.23 76.7714 0) (effects (font (size 1.27 1.27)) (justify right)))
  (property "Footprint" "" (at 185.42 75.184 90) (effects (font (size 1.27 1.27)) (hide yes)))
  (property "Datasheet" "~" (at 185.42 75.184 90) (effects (font (size 1.27 1.27)) (hide yes)))
  (property "Description" "Single-cell battery" (at 185.42 73.66 0) (effects (font (size 1.27 1.27)) (hide yes)))
  (pin "2")
  (pin "1"))
 (symbol
  (lib_id "Device:R")
  (at 185.42 100.33 0)
  (unit 1)
  (exclude_from_sim no)
  (in_bom yes)
  (on_board yes)
  (dnp no)
  (fields_autoplaced yes)
  (property "Reference" "R1" (at 187.96 99.0599 0) (effects (font (size 1.27 1.27)) (justify left)))
  (property "Value" "100KΩ" (at 187.96 101.5999 0) (effects (font (size 1.27 1.27)) (justify left)))
  (property "Footprint" "" (at 183.642 100.33 90) (effects (font (size 1.27 1.27)) (hide yes)))
  (property "Datasheet" "~" (at 185.42 100.33 0) (effects (font (size 1.27 1.27)) (hide yes)))
  (property "Description" "Resistor" (at 185.42 100.33 0) (effects (font (size 1.27 1.27)) (hide yes)))
  (pin "2")
  (pin "1"))
 (symbol
  (lib_id "Device:C")
  (at 139.7 52.07 180)
  (unit 1)
  (exclude_from_sim no)
  (in_bom yes)
  (on_board yes)
  (dnp no)
  (property "Reference" "C3" (at 135.128 51.562 0) (effects (font (size 1.27 1.27)) (justify left)))
  (property "Value" "100nF" (at 138.43 49.276 0) (effects (font (size 1.27 1.27)) (justify left)))
  (property "Footprint" "" (at 138.7348 48.26 0) (effects (font (size 1.27 1.27)) (hide yes)))
  (property "Datasheet" "~" (at 139.7 52.07 0) (effects (font (size 1.27 1.27)) (hide yes)))
  (property "Description" "Unpolarized capacitor" (at 139.7 52.07 0) (effects (font (size 1.27 1.27)) (hide yes)))
  (pin "2")
  (pin "1"))
 (symbol
  (lib_id "Switch:SW_SPDT")
  (at 214.63 78.74 0)
  (mirror x)
  (unit 1)
  (exclude_from_sim no)
  (in_bom yes)
  (on_board yes)
  (dnp no)
  (property "Reference" "SW1" (at 215.138 88.646 0) (effects (font (size 1.27 1.27))))
  (property "Value" "SW_SPDT" (at 215.138 86.106 0) (effects (font (size 1.27 1.27))))
  (property "Footprint" "" (at 214.63 78.74 0) (effects (font (size 1.27 1.27)) (hide yes)))
  (property "Datasheet" "~" (at 214.63 71.12 0) (effects (font (size 1.27 1.27)) (hide yes)))
  (property "Description" "Switch, single pole double throw" (at 214.63 78.74 0) (effects (font (size 1.27 1.27)) (hide yes)))
  (pin "3")
  (pin "1")
  (pin "2"))
 (symbol
  (lib_id "Device:C")
  (at 201.93 54.61 90)
  (unit 1)
  (exclude_from_sim no)
  (in_bom yes)
  (on_board yes)
  (dnp no)
  (fields_autoplaced yes)
  (property "Reference" "C1" (at 201.93 46.99 90) (effects (font (size 1.27 1.27))))
  (property "Value" "15pF" (at 201.93 49.53 90) (effects (font (size 1.27 1.27))))
  (property "Footprint" "" (at 205.74 53.6448 0) (effects (font (size 1.27 1.27)) (hide yes)))
  (property "Datasheet" "~" (at 201.93 54.61 0) (effects (font (size 1.27 1.27)) (hide yes)))
  (property "Description" "Unpolarized capacitor" (at 201.93 54.61 0) (effects (font (size 1.27 1.27)) (hide yes)))
  (pin "2")
  (pin "1"))
 (symbol
  (lib_id "power:VCC")
  (at 185.42 35.56 0)
  (unit 1)
  (exclude_from_sim no)
  (in_bom yes)
  (on_board yes)
  (dnp no)
  (fields_autoplaced yes)
  (property "Reference" "#PWR01" (at 185.42 39.37 0) (effects (font (size 1.27 1.27)) (hide yes)))
  (property "Value" "V_{CC}" (at 185.42 30.48 0) (effects (font (size 1.27 1.27))))
  (property "Footprint" "" (at 185.42 35.56 0) (effects (font (size 1.27 1.27)) (hide yes)))
  (property "Datasheet" "" (at 185.42 35.56 0) (effects (font (size 1.27 1.27)) (hide yes)))
  (property "Description" "Power symbol creates a global label with name \"VCC\"" (at 185.42 35.56 0) (effects (font (size 1.27 1.27)) (hide yes)))
  (pin "1"))
 (symbol
  (lib_id "Device:C")
  (at 185.42 59.69 0)
  (unit 1)
  (exclude_from_sim no)
  (in_bom yes)
  (on_board yes)
  (dnp no)
  (fields_autoplaced yes)
  (property "Reference" "C2" (at 189.23 58.4199 0) (effects (font (size 1.27 1.27)) (justify left)))
  (property "Value" "100nF" (at 189.23 60.9599 0) (effects (font (size 1.27 1.27)) (justify left)))
  (property "Footprint" "" (at 186.3852 63.5 0) (effects (font (size 1.27 1.27)) (hide yes)))
  (property "Datasheet" "~" (at 185.42 59.69 0) (effects (font (size 1.27 1.27)) (hide yes)))
  (property "Description" "Unpolarized capacitor" (at 185.42 59.69 0) (effects (font (size 1.27 1.27)) (hide yes)))
  (pin "2")
  (pin "1"))
 (symbol
  (lib_id "74xx:74LS20")
  (at 125.73 54.61 0)
  (unit 3)
  (exclude_from_sim no)
  (in_bom yes)
  (on_board yes)
  (dnp no)
  (property "Reference" "U1" (at 112.522 53.34 0) (effects (font (size 1.27 1.27)) (justify left)))
  (property "Value" "74LS20" (at 112.522 55.88 0) (effects (font (size 1.27 1.27)) (justify left)))
  (property "Footprint" "" (at 125.73 54.61 0) (effects (font (size 1.27 1.27)) (hide yes)))
  (property "Datasheet" "http://www.ti.com/lit/gpn/sn74LS20" (at 125.73 54.61 0) (effects (font (size 1.27 1.27)) (hide yes)))
  (property "Description" "Dual 4-input NAND" (at 125.73 54.61 0) (effects (font (size 1.27 1.27)) (hide yes)))
  (pin "13")
  (pin "8")
  (pin "10")
  (pin "12")
  (pin "9")
  (pin "6")
  (pin "1")
  (pin "5")
  (pin "2")
  (pin "4")
  (pin "7")
  (pin "14"))
 (sheet_instances
  (path ""
   (page "1")))
 (embedded_fonts no))
